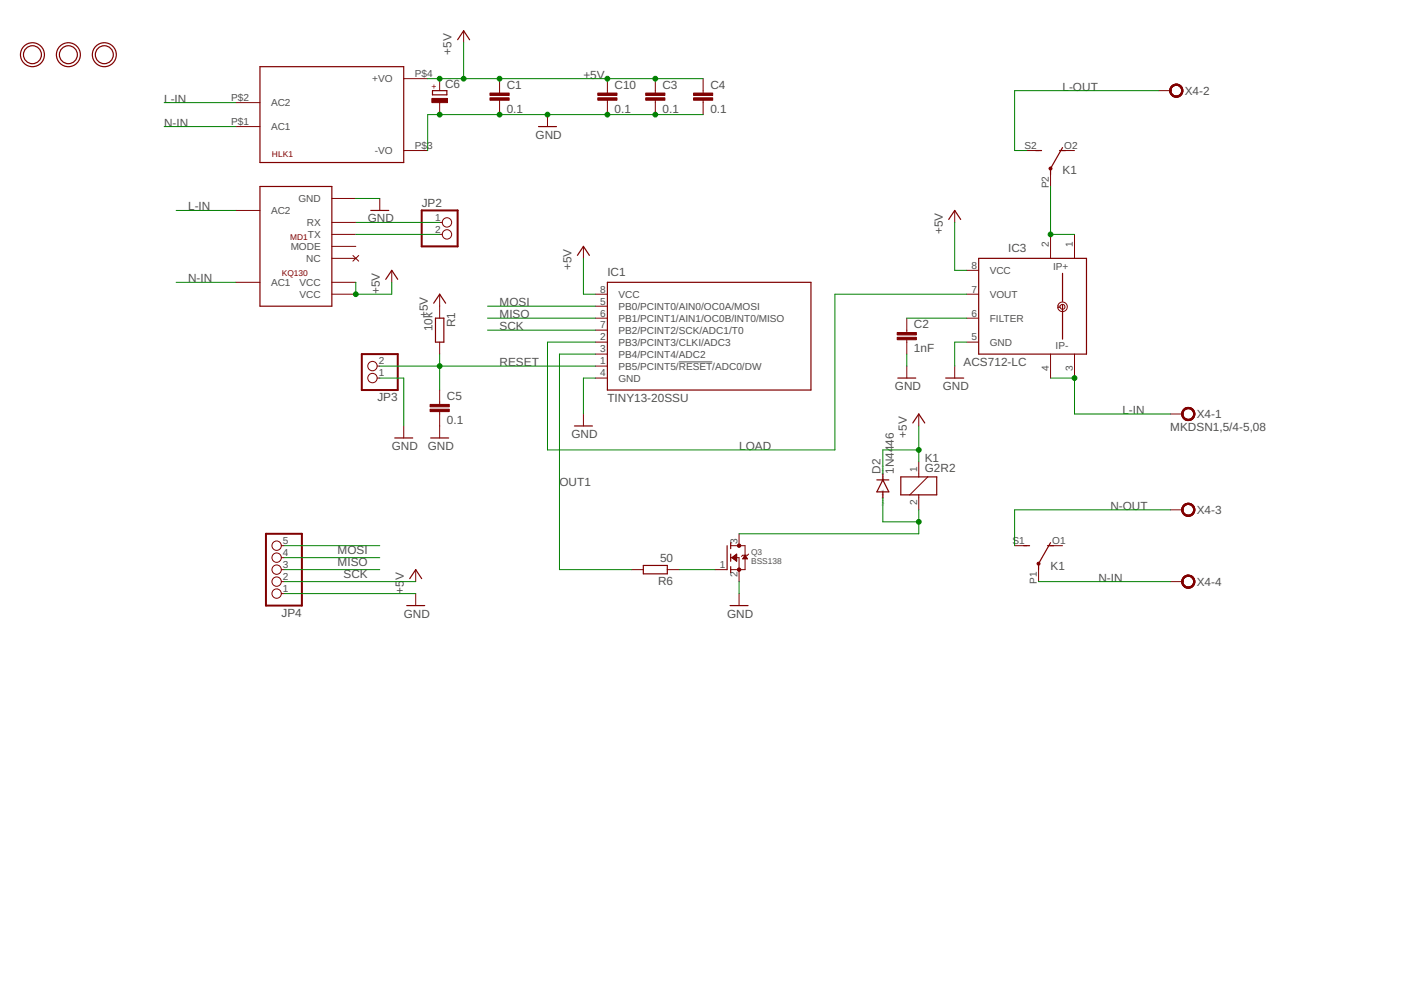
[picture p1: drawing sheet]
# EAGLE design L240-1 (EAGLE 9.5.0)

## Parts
C1  0.1  C-EUC0805  [C0805]
C2  1nF  C-EUC0805  [C0805]
C3  0.1  C-EUC0805  [C0805]
C4  0.1  C-EUC0805  [C0805]
C5  0.1  C-EUC0805  [C0805]
C6  CPOL-EUE5-5  [E5-5]
C10  0.1  C-EUC0805  [C0805]
D2  1N4446  [DO35-10]
HLK1  HLK-PM013W  [HLK-PM01]
IC1  TINY13-20SSU  [8S1]
IC3  ACS712-LC  [SOIC8]
JP2  PINHD-1X2  [1X02]
JP3  PINHD-1X2  [1X02]
JP4  PINHD-1X5  [1X05]
K1  G2R2  [G2R2]
MD1  KQ130  [KQ130]
Q3  BSS138  MOSFET-NWIDE  [SOT23-WIDE]
R1  10k  R-EU_R0805  [R0805]
R6  50  R-EU_R0805  [R0805]
U$1  MOUNTINGHOLE3.0THIN  [MOUNTINGHOLE_3.0_PLATEDTHIN]
U$2  MOUNTINGHOLE3.0THIN  [MOUNTINGHOLE_3.0_PLATEDTHIN]
U$3  MOUNTINGHOLE3.0THIN  [MOUNTINGHOLE_3.0_PLATEDTHIN]
X4  MKDSN1,5/4-5,08  [MKDSN1,5/4-5,08]

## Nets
+5V: C1.1 C3.1 C4.1 C6.+ C10.1 D2.C HLK1.P$4(+VO) IC1.8(VCC) IC3.8(VCC) JP4.2 K1.1 MD1.VCC@1(VCC) MD1.VCC@2(VCC) R1.1
GND: C1.2 C2.2 C3.2 C4.2 C5.2 C6.- C10.2 HLK1.P$3(-VO) IC1.4(GND) IC3.5(GND) JP3.1 JP4.1 MD1.GND Q3.2(S)
L-IN: HLK1.P$2(AC2) IC3.3(IP-) IC3.4(IP-1) MD1.AC2 X4.1
L-OUT: K1.S2(3:S) X4.2
LOAD: IC1.2(PB3/PCINT3/CLKI/ADC3) IC3.7(VOUT)
MISO: IC1.6(PB1/PCINT1/AIN1/OC0B/INT0/MISO) JP4.4
MOSI: IC1.5(PB0/PCINT0/AIN0/OC0A/MOSI) JP4.5
N$1: JP2.1 MD1.RX
N$2: IC3.1(IP+) IC3.2(IP+1) K1.P2(3:P)
N$3: JP2.2 MD1.TX
N$7: C2.1 IC3.6(FILTER)
N$11: Q3.1(G) R6.1
N$13: D2.A K1.2 Q3.3(D)
N-IN: HLK1.P$1(AC1) K1.P1(2:P) MD1.AC1 X4.4
N-OUT: K1.S1(2:S) X4.3
OUT1: IC1.3(PB4/PCINT4/ADC2) R6.2
RESET: C5.1 IC1.1(PB5/PCINT5/!RESET!/ADC0/DW) JP3.2 R1.2
SCK: IC1.7(PB2/PCINT2/SCK/ADC1/T0) JP4.3
Unconnected: K1.O1(2:O) K1.O2(3:O) MD1.MODE MD1.NC
